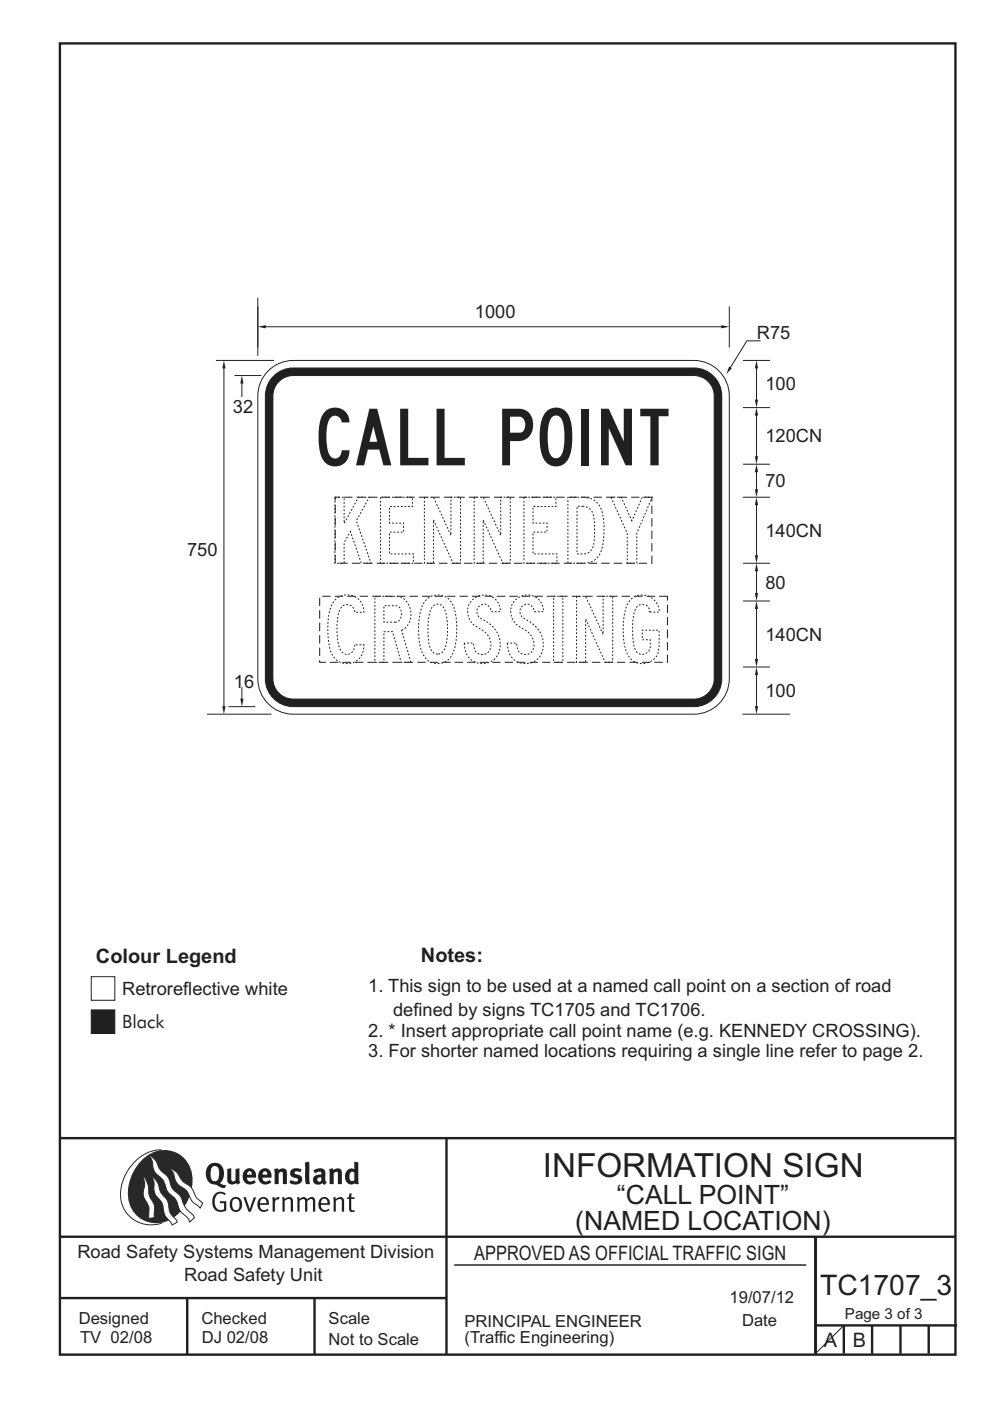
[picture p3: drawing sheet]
<svg xmlns="http://www.w3.org/2000/svg" width="210mm" height="297mm" viewBox="0 0 210 297" stroke-linecap="round" stroke-linejoin="round" font-family="sans-serif">
<g fill="none" stroke="#231f20" stroke-width=".51">
<path d="M12.7 9.2h190v278h-190zM12.7 241.3h189.9M94.7 241.4v45.8M12.7 262.2h190.1M12.7 275.2h82M39.7 275.2v12M66.7 275.2v12M173 262.2v24.8M173 281h30M179 281v6M185 281v6M191 281v6"/>
<path d="M197 281v6"/>
</g>
<path d="M96.4 268.2h74.6" fill="none" stroke="#231f20" stroke-width=".21"/>
<path d="M34.2 243.8a9.4 9.4 0 0 0-8.6 8.6 6.5 6.5 0 0 0 8.8 6.9" fill="none" stroke="#2b2824" stroke-width=".21"/>
<path d="M30.2 245.8a6.1 6.1 0 0 1 6.8-1.6 6.1 6.1 0 0 1 3.8 5.8 9.5 9.5 0 0 1-5.9 9.1 6 6 0 0 1-7.8-6.3 10.3 10.3 0 0 1 3.1-7z" fill-rule="evenodd" fill="#2b2824"/>
<g fill="#fff" stroke="#2b2824" stroke-width=".21">
<path d="M30.4 249.4a1.47 1.47 0 0 1 .8 1.2l.3 1.5a4.1 4.1 0 0 0 1.1 3l.2 1v2.1l-1.2 .1-.1-.9a3.9 3.9 0 0 0-.9-3.4 5.1 5.1 0 0 1 .1-2.8z" fill-rule="evenodd"/>
<path d="M36 247.7l.6 .3a4.2 4.2 0 0 1 1.9 2.2l1.1 .8a3.2 3.2 0 0 1 1.7 2.3l.6 .9 1.1 .9-.6 1-.4-.5a3.8 3.8 0 0 1-2-2.5 4.6 4.6 0 0 0-2-1.8 5.1 5.1 0 0 1-1.3-2.7z" fill-rule="evenodd"/>
<path d="M31.6 245a3.4 3.4 0 0 1 2.1 2.5l.7 1a3.3 3.3 0 0 1 1.7 2.5 5.2 5.2 0 0 0 2.1 2.5l.4 .7a5.2 5.2 0 0 0 2.3 3.3l.3 .7-.9 .9a3.2 3.2 0 0 0-1.6-1.9l-.7-.8a4.6 4.6 0 0 0-2.1-3.4 4 4 0 0 1-1.1-2.4 4 4 0 0 0-1.6-1.6 3.6 3.6 0 0 1-.9-2.7z" fill-rule="evenodd"/>
<path d="M32.2 249.5a1.2 1.2 0 0 1 1 .8l.4 .9a4.4 4.4 0 0 0 1.8 3.1l.3 .9a3.9 3.9 0 0 0 1.6 3.3l.3 .6-1.1 .6a3.5 3.5 0 0 0-1.3-1.7l-.3-.5a5.9 5.9 0 0 0-1-3.1 3.6 3.6 0 0 1-1.2-3.6z" fill-rule="evenodd"/>
</g>
<g fill="#231f20">
<path d="M45.6 253.1a1.74 1.74 0 0 1 2.3 0l-.2 .3a1.25 1.25 0 0 0-1.4-.2 1.25 1.25 0 0 0-.7 1.2 1.74 1.74 0 0 0 1.2 2.2l.7-.2v-1.3h-.8l-.1-.4h1.4v1.9a1.92 1.92 0 0 1-2.2 .1 1.92 1.92 0 0 1-.8-2.1l.3-1.1z" fill-rule="evenodd"/>
<path d="M49.4 254.5a.84 .84 0 0 1 1-.2 .84 .84 0 0 1 .4 1 .84 .84 0 0 1-.3 1.1 .84 .84 0 0 1-1-.1 2.32 2.32 0 0 1-.1-1.8zM49.1 254.2a1.93 1.93 0 0 0 .4 2.7 1.47 1.47 0 0 0 1.6-.5 1.47 1.47 0 0 0 .2-1.6 1.27 1.27 0 0 0-.9-1 1.27 1.27 0 0 0-1.3 .4z" fill-rule="evenodd"/>
<path d="M51.6 253.9l.5-.1 .9 2.6 .8-2.5h.5l-1.1 3h-.5z" fill-rule="evenodd"/>
<path d="M55.5 254.2a.72 .72 0 0 1 .8 .1 .72 .72 0 0 1 .2 .8h-1.4zM55.2 254a1.74 1.74 0 0 0 .6 3l1.1-.3 .1-.1-.2-.3a.96 .96 0 0 1-1.1 .2 .96 .96 0 0 1-.6-1h1.9a1.25 1.25 0 0 0-.4-1.4 1.25 1.25 0 0 0-1.4-.1z" fill-rule="evenodd"/>
<path d="M57.7 253.9l.5-.1 .1 .5 .5-.4 .5-.1-.2 .5a.67 .67 0 0 0-.8 .7v1.9h-.5z" fill-rule="evenodd"/>
<path d="M59.8 253.9l.5-.1 .1 .4a.93 .93 0 0 1 1-.4 .93 .93 0 0 1 .7 .8v2.3h-.4l-.1-2.5a.83 .83 0 0 0-1.2 .2v2.3h-.5z" fill-rule="evenodd"/>
<path d="M63 253.9l.4-.1 .2 .4a.87 .87 0 0 1 .8-.4 .87 .87 0 0 1 .7 .5l.1-.1a.89 .89 0 0 1 1-.4 .89 .89 0 0 1 .7 .8v2.3h-.5l-.1-2.6a.87 .87 0 0 0-1.1 .4v2.2h-.5l-.1-2.5a.8 .8 0 0 0-1.1 .2v2.3h-.4z" fill-rule="evenodd"/>
<path d="M68.4 254.2a.72 .72 0 0 1 .8 .1 .72 .72 0 0 1 .3 .8h-1.4zM68.1 254a1.74 1.74 0 0 0 .6 3l1.1-.3 .1-.1-.2-.3a.96 .96 0 0 1-1.1 .2 .96 .96 0 0 1-.5-1h1.9a1.25 1.25 0 0 0-.4-1.4 1.25 1.25 0 0 0-1.5-.1z" fill-rule="evenodd"/>
<path d="M70.6 253.9l.5-.1 .2 .4a.93 .93 0 0 1 1-.4 .93 .93 0 0 1 .7 .8v2.3h-.5l-.1-2.5a.83 .83 0 0 0-1.2 .2v2.3h-.4z" fill-rule="evenodd"/>
<path d="M74.1 253.1l.5-.1-.1 .9h.8l-.2 .3h-.6v2.2l.2 .2h.5v.3a.76 .76 0 0 1-1.2-.6v-2.1h-.4v-.3h.4z" fill-rule="evenodd"/>
<path d="M45.1 247.4l.4-.2a.95 .95 0 0 1 1 1.3v.4a1.13 1.13 0 0 1-1 1.5 1.39 1.39 0 0 1-.8-1.8l.1-.9zM44.4 246.9a2.61 2.61 0 0 0 .6 4.1l1 .3a1.66 1.66 0 0 0 1.7 .5l.3-.6h-.7l-.7-.3a2.7 2.7 0 0 0-.1-4.2 1.97 1.97 0 0 0-2.1 .2z" fill-rule="evenodd"/>
<path d="M48.2 247.8l.9-.1v2.5l.4 .3 .5-.3v-2.3l.8-.2v2.5l.2 .6-.6 .3-.3-.3a1.12 1.12 0 0 1-1.2 .2 1.12 1.12 0 0 1-.7-1z" fill-rule="evenodd"/>
<path d="M52.7 248.4h.5l.2 .7h-1zM51.8 248.3a1.74 1.74 0 0 0 .1 2.4 1.74 1.74 0 0 0 2.4 0l-.4-.5a.85 .85 0 0 1-.9 .3 .85 .85 0 0 1-.6-.8h1.9a1.47 1.47 0 0 0-.7-1.8 1.47 1.47 0 0 0-1.8 .4z" fill-rule="evenodd"/>
<path d="M55.9 248.4h.5l.3 .7h-1zM55.1 248.3a1.74 1.74 0 0 0 .1 2.4 1.74 1.74 0 0 0 2.3 0l-.3-.5a.85 .85 0 0 1-.9 .3 .85 .85 0 0 1-.6-.8h1.9a1.47 1.47 0 0 0-.7-1.8 1.47 1.47 0 0 0-1.8 .4z" fill-rule="evenodd"/>
<path d="M58.1 247.9l.8-.2 .2 .4a.99 .99 0 0 1 1.1-.4 .99 .99 0 0 1 .6 1v2.4h-.8v-2.5a.56 .56 0 0 0-.9 .1v2.4h-.9z" fill-rule="evenodd"/>
<path d="M61.7 248.1a1.97 1.97 0 0 1 2.3-.1l-.4 .5a.7 .7 0 0 0-1.1 .2l.4 .3a1.06 1.06 0 0 1 1.2 .9 1.06 1.06 0 0 1-.9 1.2 2.32 2.32 0 0 1-1.8-.3l.3-.6h.1a.86 .86 0 0 0 1.4 0 .85 .85 0 0 0-.9-.5 .94 .94 0 0 1-.6-1.6z" fill-rule="evenodd"/>
<path d="M67.4 249.8l.7-.2v.7l-.6 .2-.2-.4zM66.5 248.2l.4 .5a1.1 1.1 0 0 1 1.2-.2l.1 .5a1.27 1.27 0 0 0-1.4 .3 1.27 1.27 0 0 0-.3 1.3 1.24 1.24 0 0 0 1.9 .2l.4 .4 .5-.5a1.3 1.3 0 0 1-.3-1.4 1.22 1.22 0 0 0-.4-1.4 2.31 2.31 0 0 0-2.1 .3z" fill-rule="evenodd"/>
<path d="M69.8 247.9l.8-.2 .1 .4a.99 .99 0 0 1 1.1-.4 .99 .99 0 0 1 .7 1v2.4h-.8l-.1-2.5a.56 .56 0 0 0-.8 .1v2.4h-.9z" fill-rule="evenodd"/>
<path d="M74.4 248.5l.3-.1 .5 .2v1.6l-.7 .2a1.49 1.49 0 0 1-.1-1.9zM75.1 246.3l.1 1.6a1.43 1.43 0 0 0-1.5 .2 1.43 1.43 0 0 0-.5 1.5 1.33 1.33 0 0 0 .6 1.3 1.33 1.33 0 0 0 1.5 0v.2h.8l-.1-4.7z" fill-rule="evenodd"/>
<path d="M64.7 246.5l.9-.2 .1 4.8-.8-.1-.2-1.1z" fill-rule="evenodd"/>
</g>
<path d="M179 281l-6 6" fill="none" stroke="#231f20" stroke-width=".21"/>
<path d="M19.4 214.1h5v5h-5z" fill-rule="evenodd" fill="#231f20" stroke="#231f20" stroke-width=".21"/>
<path d="M19.4 207.1h5v5h-5z" fill-rule="evenodd" fill="#fff" stroke="#231f20" stroke-width=".21"/>
<path d="M157.5 151.4h10M160.5 143v6.9" fill="none" stroke="#231f20" stroke-width=".21"/>
<g fill="#231f20">
<path d="M160.1 149.7h.7l-.3 1.7z"/>
<path d="M160.5 141.4l.3 1.7h-.7z"/>
</g>
<path d="M157.6 119.4h5.7M160.5 121v4.9M157.6 141.4h5.7" fill="none" stroke="#231f20" stroke-width=".21"/>
<g fill="#231f20">
<path d="M160.1 125.7h.7l-.3 1.7z"/>
<path d="M160.5 119.4l.3 1.7h-.7z"/>
</g>
<path d="M160.5 107v10.9" fill="none" stroke="#231f20" stroke-width=".21"/>
<g fill="#231f20">
<path d="M160.1 117.7h.7l-.3 1.7z"/>
<path d="M160.5 105.4l.3 1.7h-.7z"/>
</g>
<path d="M56.2 69.3h96.9" fill="none" stroke="#231f20" stroke-width=".21"/>
<g fill="#231f20">
<path d="M153 68.9l1.7 .4-1.7 .3z"/>
<path d="M54.7 69.3l1.7-.4v.7z"/>
</g>
<path d="M45.8 76.4h12.3M49.7 79.6h5.7M54.7 63.1v12.4M154.7 65v8.7M157.6 86.4h5.7M157.6 98.4h5.7M160.5 100v3.9M157.6 105.4h5.7M157.6 127.4h5.7M43.9 151.4h13.7" fill="none" stroke="#231f20" stroke-width=".21"/>
<g fill="#231f20">
<path d="M160.5 98.4l.3 1.7h-.7z"/>
<path d="M160.1 103.7h.7l-.3 1.7z"/>
</g>
<path d="M160.5 88v8.9" fill="none" stroke="#231f20" stroke-width=".21"/>
<g fill="#231f20">
<path d="M160.1 96.7h.7l-.3 1.7z"/>
<path d="M160.5 86.4l.3 1.7h-.7z"/>
</g>
<path d="M160.5 78v6.9" fill="none" stroke="#231f20" stroke-width=".21"/>
<g fill="#231f20">
<path d="M160.1 84.7h.7l-.3 1.7z"/>
<path d="M160.5 76.4l.3 1.7h-.7z"/>
</g>
<path d="M161.3 72.3h-2.9l-3.5 5.7" fill="none" stroke="#231f20" stroke-width=".21"/>
<path d="M154.7 77.7l.5 .4-1.1 1.2z" fill="#231f20"/>
<path d="M157.6 76.4h5.7" fill="none" stroke="#231f20" stroke-width=".21"/>
<path d="M56.5 79a7.5 7.5 0 0 1 5.7-2.6h85a7.5 7.5 0 0 1 7.5 7.5v60a7.5 7.5 0 0 1-7.5 7.5h-85a7.5 7.5 0 0 1-7.5-7.5v-60a7.5 7.5 0 0 1 1.8-4.9z" fill-rule="evenodd" fill="#fff" stroke="#231f20" stroke-width=".21"/>
<path d="M58 79.8a5.9 5.9 0 0 1 4.2-1.8h85a5.9 5.9 0 0 1 5.9 5.9v60a5.9 5.9 0 0 1-5.9 5.9h-85a5.9 5.9 0 0 1-5.9-5.9v-60a5.9 5.9 0 0 1 1.7-4.1z" fill-rule="evenodd" fill="#231f20" stroke="#231f20" stroke-width=".21"/>
<path d="M58.9 81.2a4.3 4.3 0 0 1 3.3-1.6h85a4.3 4.3 0 0 1 4.3 4.3v60a4.3 4.3 0 0 1-4.3 4.3h-85a4.3 4.3 0 0 1-4.3-4.3v-60a4.3 4.3 0 0 1 1-2.7z" fill-rule="evenodd" fill="#fff" stroke="#231f20" stroke-width=".21"/>
<path d="M54.7 65v8.7M160.5 129v10.9" fill="none" stroke="#231f20" stroke-width=".21"/>
<g fill="#231f20">
<path d="M160.1 139.7h.7l-.3 1.7z"/>
<path d="M160.5 127.4l.3 1.7h-.7z"/>
</g>
<path d="M71.1 105.4h67.2v14h-67.2zM67.8 126.4h73.8v14h-73.8z" fill="none" stroke="#231f20" stroke-width=".21" stroke-dasharray="1.8 .9" stroke-linecap="butt"/>
<path d="M51.3 81.2v3M48.4 149.8h5.8" fill="none" stroke="#231f20" stroke-width=".21"/>
<path d="M51.3 79.6l.3 1.7h-.6z" fill="#231f20"/>
<path d="M51.3 145.7v2.6" fill="none" stroke="#231f20" stroke-width=".21"/>
<path d="M51 148.1h.6l-.3 1.7z" fill="#231f20"/>
<path d="M47.5 78v71.9" fill="none" stroke="#231f20" stroke-width=".21"/>
<g fill="#231f20">
<path d="M47.2 149.7h.6l-.3 1.7z"/>
<path d="M47.5 76.4l.3 1.7h-.6z"/>
</g>
<g font-size="14" fill="#231f20">
<text x="71" y="119.4">KENNEDY</text>
<text x="69.5" y="140.4">CROSSING</text>
</g>
<text font-size="12" fill="#231f20" x="67.6" y="98.7">CALL POINT</text>
<text font-size="7.1" fill="#231f20" x="115.1" y="249.4">INFORMATION SIGN</text>
<text font-size="6" fill="#231f20" x="174" y="274.6">TC1707_3</text>
<g font-size="5.6" fill="#231f20">
<text x="130.9" y="255.2">“CALL POINT”</text>
<text x="122" y="260.8">(NAMED LOCATION)</text>
</g>
<g font-size="4.2" fill="#231f20">
<text x="89.3" y="203.9">Notes:</text>
<text x="20.4" y="204.1">Colour Legend</text>
<text x="100.6" y="267.2">APPROVED AS OFFICIAL TRAFFIC SIGN</text>
<text x="174.7" y="285.6">A</text>
<text x="180.9" y="285.6">B</text>
</g>
<g font-size="3.9" fill="#231f20">
<text x="100.7" y="67.3">1000</text>
<text x="160.5" y="71.9">R75</text>
<text x="162.4" y="82.8">100</text>
<text x="49.4" y="87.5">32</text>
<text x="162.4" y="93.8">120CN</text>
<text x="162.4" y="103.3">70</text>
<text x="162.4" y="113.8">140CN</text>
<text x="39.7" y="117.8">750</text>
<text x="162.4" y="124.8">80</text>
<text x="162.4" y="135.8">140CN</text>
<text x="49.6" y="145.9">16</text>
<text x="162.4" y="147.8">100</text>
<text x="25.9" y="211">Retroreflective white</text>
<text x="78.1" y="210.3">1. This sign to be used at a named call point on a section of road</text>
<text x="83.4" y="215.5">defined by signs TC1705 and TC1706.</text>
<text x="25.9" y="218.1">Black</text>
<text x="78.1" y="219.8">2. * Insert appropriate call point name (e.g. KENNEDY CROSSING).</text>
<text x="78.1" y="224.1">3. For shorter named locations requiring a single line refer to page 2.</text>
<text x="16.4" y="266.8">Road Safety Systems Management Division</text>
<text x="39.1" y="271.6">Road Safety Unit</text>
</g>
<g font-size="3.5" fill="#231f20">
<text x="16.7" y="280.7">Designed</text>
<text x="42.7" y="280.7">Checked</text>
<text x="69.7" y="280.7">Scale</text>
<text x="98.5" y="281.4">PRINCIPAL ENGINEER</text>
<text x="154.7" y="276.2">19/07/12</text>
<text x="157.4" y="281.2">Date</text>
<text x="17" y="284.8">TV 02/08</text>
<text x="42.8" y="284.8">DJ 02/08</text>
<text x="69.7" y="285.2">Not to Scale</text>
<text x="98.5" y="284.8">(Traffic Engineering)</text>
</g>
<text font-size="3.2" fill="#231f20" x="179.2" y="279.6">Page 3 of 3</text>
</svg>
